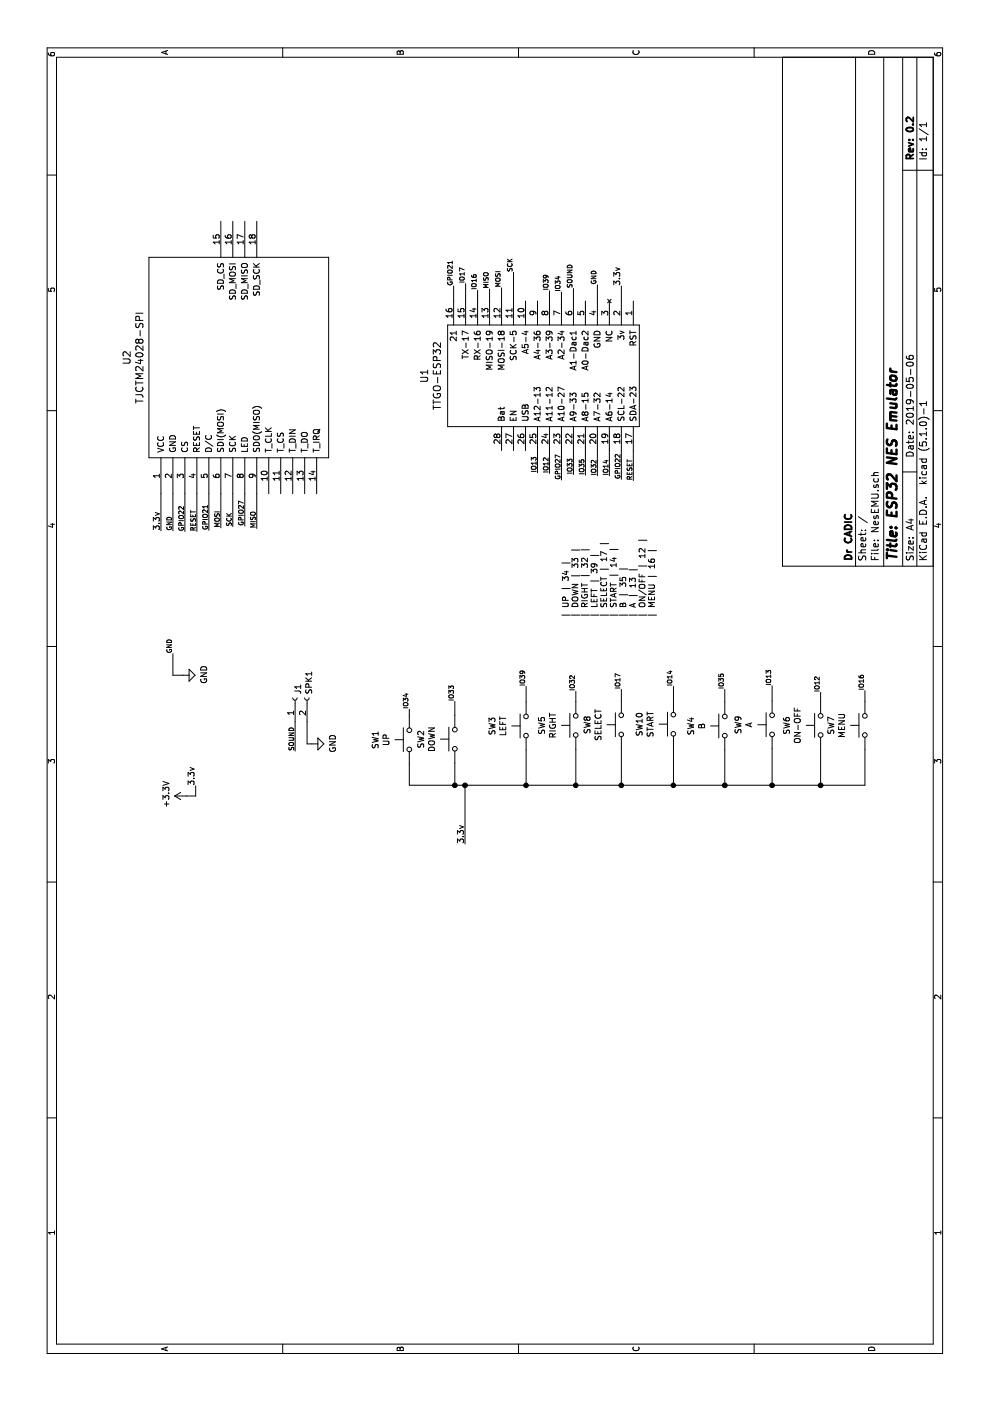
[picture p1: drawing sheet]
EESchema Schematic File Version 4
LIBS:NesEMU-cache
EELAYER 29 0
EELAYER END
$Descr A4 11693 8268
encoding utf-8
Sheet 1 1
Title "ESP32 NES Emulator"
Date "2019-05-06"
Rev "0.2"
Comp "Dr CADIC"
Comment1 ""
Comment2 ""
Comment3 ""
Comment4 ""
$EndDescr
$Comp
L TTGO:TTGO-ESP32 U1
U 1 1
P 8135 5340
F 0 "U1" H 8560 7137 60  0000 C CNN
F 1 "TTGO-ESP32" H 8560 7031 60  0000 C CNN
F 2 "TTGO-LoraCom:TTGO-ESP32" H 8135 5340 60  0001 C CNN
F 3 "" H 8135 5340 60  0001 C CNN
	1    8135 5340
	1    0    0    -1  
$EndComp
$Comp
L ILI9341:TJCTM24028-SPI U2
U 1 1
P 8725 1995
F 0 "U2" H 8712 2932 60  0000 C CNN
F 1 "TJCTM24028-SPI" H 8712 2826 60  0000 C CNN
F 2 "TTGO-LoraCom:TJCTM24028-SPI" H 8725 1995 60  0001 C CNN
F 3 "" H 8725 1995 60  0000 C CNN
	1    8725 1995
	1    0    0    -1  
$EndComp
$Comp
L power:+3.3V #PWR0101
U 1 1
P 5050 1560
F 0 "#PWR0101" H 5050 1410 50  0001 C CNN
F 1 "+3.3V" H 5065 1733 50  0000 C CNN
F 2 "" H 5050 1560 50  0001 C CNN
F 3 "" H 5050 1560 50  0001 C CNN
	1    5050 1560
	1    0    0    -1  
$EndComp
Text Label 5135 1635 0    50   ~ 0
3.3v
Wire Wire Line
	5050 1560 5050 1635
Wire Wire Line
	5050 1635 5135 1635
Text Label 7265 1345 0    50   ~ 0
3.3v
Wire Wire Line
	7265 1345 7575 1345
Text Label 9310 5190 0    50   ~ 0
3.3v
Wire Wire Line
	9185 5190 9310 5190
Text Label 4650 3885 0    50   ~ 0
3.3v
Wire Wire Line
	4650 3885 5140 3885
Wire Wire Line
	5140 3885 5140 3800
Wire Wire Line
	5140 3420 5320 3420
$Comp
L Switch:SW_Push SW1
U 1 1
P 5520 3420
F 0 "SW1" H 5520 3705 50  0000 C CNN
F 1 "UP" H 5520 3614 50  0000 C CNN
F 2 "Buttons_Switches_SMD:SW_SPST_B3S-1000" H 5520 3620 50  0001 C CNN
F 3 "~" H 5520 3620 50  0001 C CNN
	1    5520 3420
	1    0    0    -1  
$EndComp
$Comp
L Switch:SW_Push SW2
U 1 1
P 5525 3800
F 0 "SW2" H 5525 4085 50  0000 C CNN
F 1 "DOWN" H 5525 3994 50  0000 C CNN
F 2 "Buttons_Switches_SMD:SW_SPST_B3S-1000" H 5525 4000 50  0001 C CNN
F 3 "~" H 5525 4000 50  0001 C CNN
	1    5525 3800
	1    0    0    -1  
$EndComp
Wire Wire Line
	5325 3800 5140 3800
Connection ~ 5140 3800
Wire Wire Line
	5140 3800 5140 3420
Wire Wire Line
	5140 3885 5140 4395
Wire Wire Line
	5140 4395 5435 4395
Connection ~ 5140 3885
$Comp
L Switch:SW_Push SW3
U 1 1
P 5635 4395
F 0 "SW3" H 5635 4680 50  0000 C CNN
F 1 "LEFT" H 5635 4589 50  0000 C CNN
F 2 "Buttons_Switches_SMD:SW_SPST_B3S-1000" H 5635 4595 50  0001 C CNN
F 3 "~" H 5635 4595 50  0001 C CNN
	1    5635 4395
	1    0    0    -1  
$EndComp
$Comp
L Switch:SW_Push SW5
U 1 1
P 5640 4810
F 0 "SW5" H 5640 5095 50  0000 C CNN
F 1 "RIGHT" H 5640 5004 50  0000 C CNN
F 2 "Buttons_Switches_SMD:SW_SPST_B3S-1000" H 5640 5010 50  0001 C CNN
F 3 "~" H 5640 5010 50  0001 C CNN
	1    5640 4810
	1    0    0    -1  
$EndComp
Wire Wire Line
	5140 4395 5140 4810
Wire Wire Line
	5140 4810 5440 4810
Connection ~ 5140 4395
$Comp
L Switch:SW_Push SW8
U 1 1
P 5645 5190
F 0 "SW8" H 5645 5475 50  0000 C CNN
F 1 "SELECT" H 5645 5384 50  0000 C CNN
F 2 "Buttons_Switches_SMD:SW_SPST_B3S-1000" H 5645 5390 50  0001 C CNN
F 3 "~" H 5645 5390 50  0001 C CNN
	1    5645 5190
	1    0    0    -1  
$EndComp
$Comp
L Switch:SW_Push SW10
U 1 1
P 5650 5625
F 0 "SW10" H 5650 5910 50  0000 C CNN
F 1 "START" H 5650 5819 50  0000 C CNN
F 2 "Buttons_Switches_SMD:SW_SPST_B3S-1000" H 5650 5825 50  0001 C CNN
F 3 "~" H 5650 5825 50  0001 C CNN
	1    5650 5625
	1    0    0    -1  
$EndComp
$Comp
L Switch:SW_Push SW4
U 1 1
P 5635 6055
F 0 "SW4" H 5635 6340 50  0000 C CNN
F 1 "B" H 5635 6249 50  0000 C CNN
F 2 "Buttons_Switches_SMD:SW_SPST_B3S-1000" H 5635 6255 50  0001 C CNN
F 3 "~" H 5635 6255 50  0001 C CNN
	1    5635 6055
	1    0    0    -1  
$EndComp
$Comp
L Switch:SW_Push SW9
U 1 1
P 5645 6450
F 0 "SW9" H 5645 6735 50  0000 C CNN
F 1 "A" H 5645 6644 50  0000 C CNN
F 2 "Buttons_Switches_SMD:SW_SPST_B3S-1000" H 5645 6650 50  0001 C CNN
F 3 "~" H 5645 6650 50  0001 C CNN
	1    5645 6450
	1    0    0    -1  
$EndComp
$Comp
L Switch:SW_Push SW6
U 1 1
P 5640 6855
F 0 "SW6" H 5640 7140 50  0000 C CNN
F 1 "ON-OFF" H 5640 7049 50  0000 C CNN
F 2 "Buttons_Switches_SMD:SW_SPST_B3S-1000" H 5640 7055 50  0001 C CNN
F 3 "~" H 5640 7055 50  0001 C CNN
	1    5640 6855
	1    0    0    -1  
$EndComp
$Comp
L Switch:SW_Push SW7
U 1 1
P 5640 7225
F 0 "SW7" H 5640 7510 50  0000 C CNN
F 1 "MENU" H 5640 7419 50  0000 C CNN
F 2 "Buttons_Switches_SMD:SW_SPST_B3S-1000" H 5640 7425 50  0001 C CNN
F 3 "~" H 5640 7425 50  0001 C CNN
	1    5640 7225
	1    0    0    -1  
$EndComp
Wire Wire Line
	5140 4810 5140 5190
Wire Wire Line
	5140 7225 5440 7225
Connection ~ 5140 4810
Wire Wire Line
	5440 6855 5140 6855
Connection ~ 5140 6855
Wire Wire Line
	5140 6855 5140 7225
Wire Wire Line
	5445 6450 5140 6450
Connection ~ 5140 6450
Wire Wire Line
	5140 6450 5140 6855
Wire Wire Line
	5435 6055 5140 6055
Connection ~ 5140 6055
Wire Wire Line
	5140 6055 5140 6450
Wire Wire Line
	5450 5625 5140 5625
Connection ~ 5140 5625
Wire Wire Line
	5140 5625 5140 6055
Wire Wire Line
	5445 5190 5140 5190
Connection ~ 5140 5190
Wire Wire Line
	5140 5190 5140 5625
Text Notes 6535 5480 0    49   ~ 0
| UP | 34 | \n| DOWN | 33 | \n| RIGHT | 32 | \n| LEFT | 39 | \n| SELECT | 17 | \n| START | 14 | \n| B | 35 | \n| A | 13 | \n| ON/OFF | 12 | \n| MENU | 16 |
Text Label 5775 3420 0    39   ~ 0
IO34
Wire Wire Line
	5720 3420 5775 3420
Text Label 9260 4690 0    39   ~ 0
IO34
Wire Wire Line
	9185 4690 9260 4690
Text Label 5840 3800 0    39   ~ 0
IO33
Wire Wire Line
	5725 3800 5840 3800
Text Label 7735 4790 0    39   ~ 0
IO33
Wire Wire Line
	7735 4790 7935 4790
Text Label 5925 4810 0    39   ~ 0
IO32
Wire Wire Line
	5925 4810 5840 4810
Text Label 7725 4990 0    39   ~ 0
IO32
Wire Wire Line
	7935 4990 7725 4990
Text Label 5965 4395 0    39   ~ 0
IO39
Wire Wire Line
	5835 4395 5965 4395
Text Label 9270 4590 0    39   ~ 0
IO39
Wire Wire Line
	9185 4590 9270 4590
Text Label 5940 5190 0    39   ~ 0
IO17
Wire Wire Line
	5845 5190 5940 5190
Text Label 9330 3890 0    39   ~ 0
IO17
Wire Wire Line
	9185 3890 9330 3890
Text Label 5965 5625 0    39   ~ 0
IO14
Wire Wire Line
	5850 5625 5965 5625
Text Label 7725 5090 0    39   ~ 0
IO14
Wire Wire Line
	7725 5090 7935 5090
Text Label 5940 6055 0    39   ~ 0
IO35
Wire Wire Line
	5835 6055 5940 6055
Text Label 7730 4890 0    39   ~ 0
IO35
Text Label 5970 6450 0    39   ~ 0
IO13
Wire Wire Line
	5845 6450 5970 6450
Text Label 7750 4490 0    39   ~ 0
IO13
Wire Wire Line
	7935 4490 7750 4490
Text Label 5915 6855 0    39   ~ 0
IO12
Wire Wire Line
	5840 6855 5915 6855
Text Label 7745 4590 0    39   ~ 0
IO12
Wire Wire Line
	7935 4590 7745 4590
Text Label 5930 7225 0    39   ~ 0
IO16
Wire Wire Line
	5840 7225 5930 7225
Text Label 9275 3990 0    39   ~ 0
IO16
Wire Wire Line
	9185 3990 9275 3990
$Comp
L power:GND #PWR0102
U 1 1
P 6060 1530
F 0 "#PWR0102" H 6060 1280 50  0001 C CNN
F 1 "GND" H 6065 1357 50  0000 C CNN
F 2 "" H 6060 1530 50  0001 C CNN
F 3 "" H 6060 1530 50  0001 C CNN
	1    6060 1530
	1    0    0    -1  
$EndComp
Text Label 6240 1445 0    39   ~ 0
GND
Wire Wire Line
	6060 1530 6060 1445
Wire Wire Line
	6060 1445 6240 1445
Text Label 7265 1445 0    39   ~ 0
GND
Wire Wire Line
	7575 1445 7265 1445
Text Label 9320 4990 0    39   ~ 0
GND
Wire Wire Line
	9185 4990 9320 4990
Text Label 7285 2145 0    39   ~ 0
MISO
Wire Wire Line
	7285 2145 7575 2145
Text Label 9285 4090 0    39   ~ 0
MISO
Wire Wire Line
	9285 4090 9185 4090
Text Label 7290 1845 0    39   ~ 0
MOSI
Wire Wire Line
	7290 1845 7575 1845
Text Label 9295 4190 0    39   ~ 0
MOSI
Wire Wire Line
	9185 4190 9295 4190
Text Label 7300 1945 0    39   ~ 0
SCK
Wire Wire Line
	7575 1945 7300 1945
Text Label 9425 4290 0    39   ~ 0
SCK
Wire Wire Line
	9185 4290 9425 4290
Text Label 7260 1545 0    39   ~ 0
GPIO22
Wire Wire Line
	7575 1545 7260 1545
Text Label 7695 5190 0    39   ~ 0
GPIO22
Wire Wire Line
	7935 5190 7695 5190
Text Label 7270 1745 0    39   ~ 0
GPIO21
Wire Wire Line
	7575 1745 7270 1745
Text Label 9310 3790 0    39   ~ 0
GPIO21
Wire Wire Line
	9185 3790 9310 3790
Text Label 7305 2045 0    39   ~ 0
GPIO27
Wire Wire Line
	7575 2045 7305 2045
Text Label 7690 4690 0    39   ~ 0
GPIO27
Wire Wire Line
	7690 4690 7935 4690
Text Label 7260 1645 0    39   ~ 0
RESET
Wire Wire Line
	7575 1645 7260 1645
Text Label 7685 5290 0    39   ~ 0
RESET
Wire Wire Line
	7935 5290 7685 5290
Wire Wire Line
	7730 4890 7935 4890
Text Label 9290 4790 0    39   ~ 0
SOUND
$Comp
L Connector:Conn_01x02_Female J1
U 1 1
P 5870 2465
F 0 "J1" H 5898 2441 50  0000 L CNN
F 1 "SPK1" H 5898 2350 50  0000 L CNN
F 2 "Socket_Strips:Socket_Strip_Straight_1x02_Pitch2.54mm" H 5870 2465 50  0001 C CNN
F 3 "~" H 5870 2465 50  0001 C CNN
	1    5870 2465
	1    0    0    -1  
$EndComp
Text Label 5425 2465 0    39   ~ 0
SOUND
Wire Wire Line
	5670 2465 5425 2465
$Comp
L power:GND #PWR0103
U 1 1
P 5485 2605
F 0 "#PWR0103" H 5485 2355 50  0001 C CNN
F 1 "GND" H 5490 2432 50  0000 C CNN
F 2 "" H 5485 2605 50  0001 C CNN
F 3 "" H 5485 2605 50  0001 C CNN
	1    5485 2605
	1    0    0    -1  
$EndComp
Wire Wire Line
	5670 2565 5485 2565
Wire Wire Line
	5485 2565 5485 2605
Wire Wire Line
	9185 4790 9290 4790
$EndSCHEMATC
